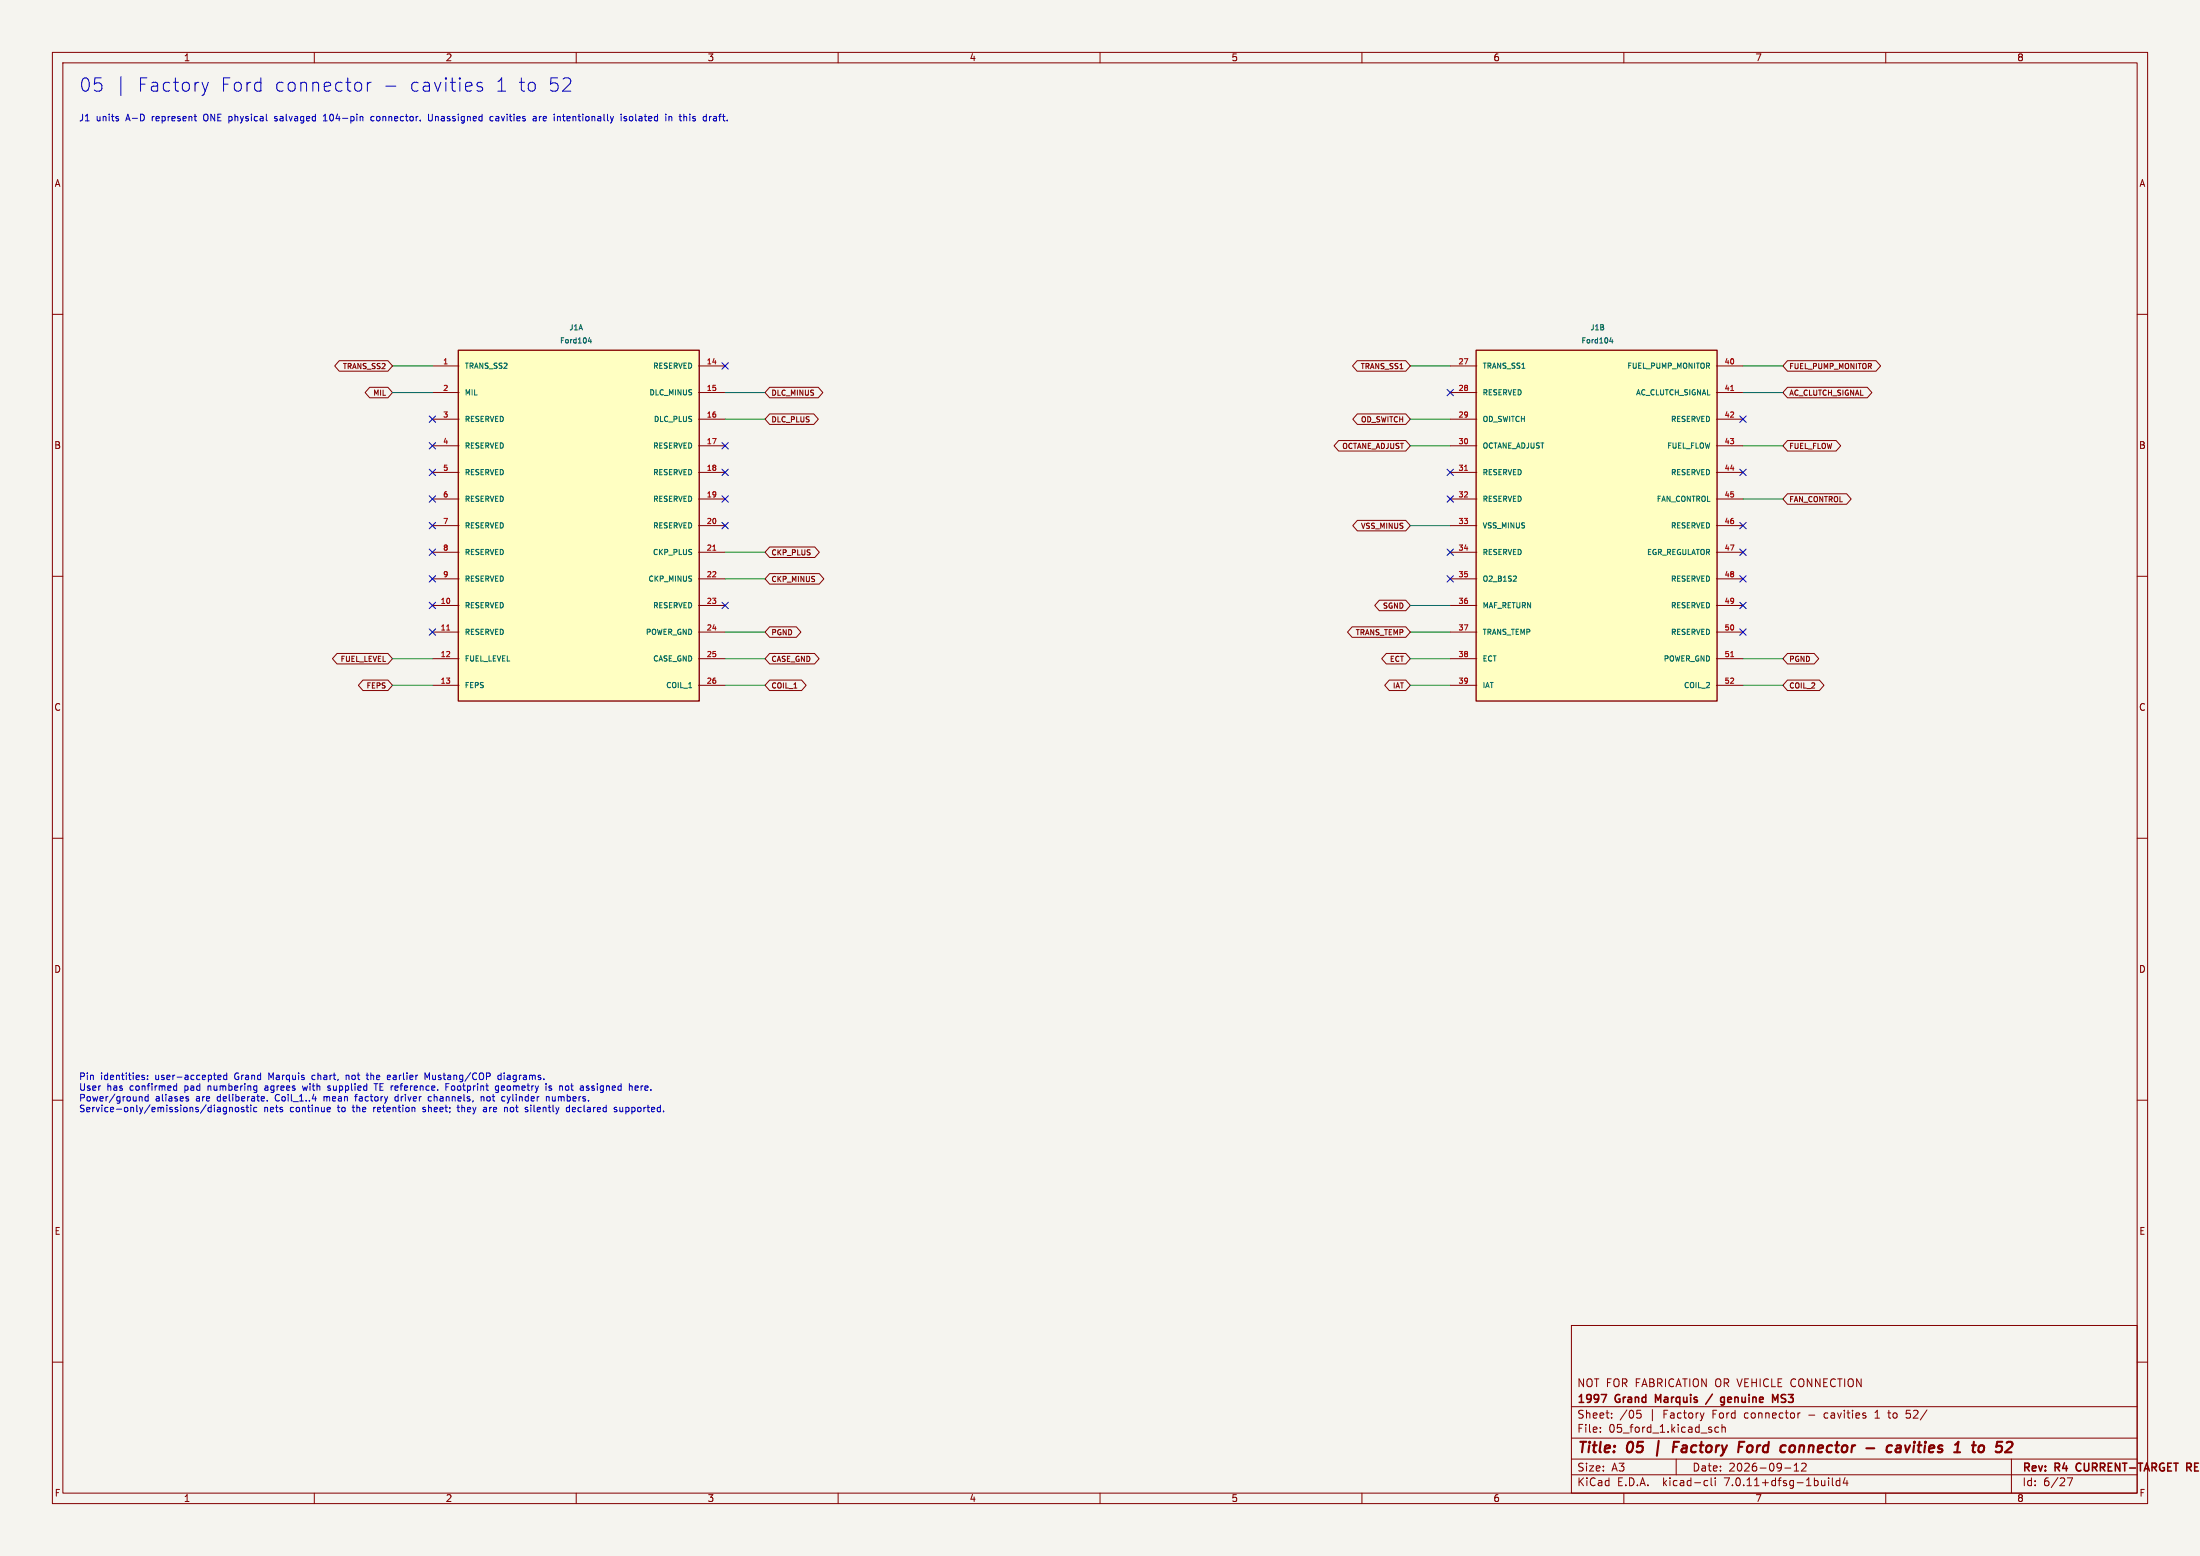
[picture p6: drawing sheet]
(kicad_sch (version 20230121) (generator eeschema) (paper "A3")
(title_block (title "05 | Factory Ford connector - cavities 1 to 52") (date "2026-09-12") (rev "R4 CURRENT-TARGET REVIEW") (company "1997 Grand Marquis / genuine MS3") (comment 1 "NOT FOR FABRICATION OR VEHICLE CONNECTION"))
(lib_symbols
(symbol "GM97:Ford_PCM_104" (pin_names (offset 1.016)) (in_bom yes) (on_board yes)
(property "Reference" "J" (at 0 40 0) (effects (font (size 1.27 1.27))))
(property "Value" "Ford_PCM_104" (at 0 37 0) (effects (font (size 1.27 1.27))))
(symbol "Ford_PCM_104_1_0" (rectangle (start -23 33.480000000000004) (end 23 -33.480000000000004) (stroke (width 0.254) (type default)) (fill (type background))))
(symbol "Ford_PCM_104_1_1" (pin passive line (at -27.94 30.48 0) (length 5.08) (name "TRANS_SS2" (effects (font (size 1.0 1.0)))) (number "1" (effects (font (size 1.0 1.0)))))
(pin passive line (at -27.94 25.4 0) (length 5.08) (name "MIL" (effects (font (size 1.0 1.0)))) (number "2" (effects (font (size 1.0 1.0)))))
(pin passive line (at -27.94 20.32 0) (length 5.08) (name "RESERVED" (effects (font (size 1.0 1.0)))) (number "3" (effects (font (size 1.0 1.0)))))
(pin passive line (at -27.94 15.24 0) (length 5.08) (name "RESERVED" (effects (font (size 1.0 1.0)))) (number "4" (effects (font (size 1.0 1.0)))))
(pin passive line (at -27.94 10.16 0) (length 5.08) (name "RESERVED" (effects (font (size 1.0 1.0)))) (number "5" (effects (font (size 1.0 1.0)))))
(pin passive line (at -27.94 5.08 0) (length 5.08) (name "RESERVED" (effects (font (size 1.0 1.0)))) (number "6" (effects (font (size 1.0 1.0)))))
(pin passive line (at -27.94 0 0) (length 5.08) (name "RESERVED" (effects (font (size 1.0 1.0)))) (number "7" (effects (font (size 1.0 1.0)))))
(pin passive line (at -27.94 -5.08 0) (length 5.08) (name "RESERVED" (effects (font (size 1.0 1.0)))) (number "8" (effects (font (size 1.0 1.0)))))
(pin passive line (at -27.94 -10.16 0) (length 5.08) (name "RESERVED" (effects (font (size 1.0 1.0)))) (number "9" (effects (font (size 1.0 1.0)))))
(pin passive line (at -27.94 -15.24 0) (length 5.08) (name "RESERVED" (effects (font (size 1.0 1.0)))) (number "10" (effects (font (size 1.0 1.0)))))
(pin passive line (at -27.94 -20.32 0) (length 5.08) (name "RESERVED" (effects (font (size 1.0 1.0)))) (number "11" (effects (font (size 1.0 1.0)))))
(pin passive line (at -27.94 -25.4 0) (length 5.08) (name "FUEL_LEVEL" (effects (font (size 1.0 1.0)))) (number "12" (effects (font (size 1.0 1.0)))))
(pin passive line (at -27.94 -30.48 0) (length 5.08) (name "FEPS" (effects (font (size 1.0 1.0)))) (number "13" (effects (font (size 1.0 1.0)))))
(pin passive line (at 27.94 30.48 180) (length 5.08) (name "RESERVED" (effects (font (size 1.0 1.0)))) (number "14" (effects (font (size 1.0 1.0)))))
(pin passive line (at 27.94 25.4 180) (length 5.08) (name "DLC_MINUS" (effects (font (size 1.0 1.0)))) (number "15" (effects (font (size 1.0 1.0)))))
(pin passive line (at 27.94 20.32 180) (length 5.08) (name "DLC_PLUS" (effects (font (size 1.0 1.0)))) (number "16" (effects (font (size 1.0 1.0)))))
(pin passive line (at 27.94 15.24 180) (length 5.08) (name "RESERVED" (effects (font (size 1.0 1.0)))) (number "17" (effects (font (size 1.0 1.0)))))
(pin passive line (at 27.94 10.16 180) (length 5.08) (name "RESERVED" (effects (font (size 1.0 1.0)))) (number "18" (effects (font (size 1.0 1.0)))))
(pin passive line (at 27.94 5.08 180) (length 5.08) (name "RESERVED" (effects (font (size 1.0 1.0)))) (number "19" (effects (font (size 1.0 1.0)))))
(pin passive line (at 27.94 0 180) (length 5.08) (name "RESERVED" (effects (font (size 1.0 1.0)))) (number "20" (effects (font (size 1.0 1.0)))))
(pin passive line (at 27.94 -5.08 180) (length 5.08) (name "CKP_PLUS" (effects (font (size 1.0 1.0)))) (number "21" (effects (font (size 1.0 1.0)))))
(pin passive line (at 27.94 -10.16 180) (length 5.08) (name "CKP_MINUS" (effects (font (size 1.0 1.0)))) (number "22" (effects (font (size 1.0 1.0)))))
(pin passive line (at 27.94 -15.24 180) (length 5.08) (name "RESERVED" (effects (font (size 1.0 1.0)))) (number "23" (effects (font (size 1.0 1.0)))))
(pin passive line (at 27.94 -20.32 180) (length 5.08) (name "POWER_GND" (effects (font (size 1.0 1.0)))) (number "24" (effects (font (size 1.0 1.0)))))
(pin passive line (at 27.94 -25.4 180) (length 5.08) (name "CASE_GND" (effects (font (size 1.0 1.0)))) (number "25" (effects (font (size 1.0 1.0)))))
(pin passive line (at 27.94 -30.48 180) (length 5.08) (name "COIL_1" (effects (font (size 1.0 1.0)))) (number "26" (effects (font (size 1.0 1.0))))))
(symbol "Ford_PCM_104_2_0" (rectangle (start -23 33.480000000000004) (end 23 -33.480000000000004) (stroke (width 0.254) (type default)) (fill (type background))))
(symbol "Ford_PCM_104_2_1" (pin passive line (at -27.94 30.48 0) (length 5.08) (name "TRANS_SS1" (effects (font (size 1.0 1.0)))) (number "27" (effects (font (size 1.0 1.0)))))
(pin passive line (at -27.94 25.4 0) (length 5.08) (name "RESERVED" (effects (font (size 1.0 1.0)))) (number "28" (effects (font (size 1.0 1.0)))))
(pin passive line (at -27.94 20.32 0) (length 5.08) (name "OD_SWITCH" (effects (font (size 1.0 1.0)))) (number "29" (effects (font (size 1.0 1.0)))))
(pin passive line (at -27.94 15.24 0) (length 5.08) (name "OCTANE_ADJUST" (effects (font (size 1.0 1.0)))) (number "30" (effects (font (size 1.0 1.0)))))
(pin passive line (at -27.94 10.16 0) (length 5.08) (name "RESERVED" (effects (font (size 1.0 1.0)))) (number "31" (effects (font (size 1.0 1.0)))))
(pin passive line (at -27.94 5.08 0) (length 5.08) (name "RESERVED" (effects (font (size 1.0 1.0)))) (number "32" (effects (font (size 1.0 1.0)))))
(pin passive line (at -27.94 0 0) (length 5.08) (name "VSS_MINUS" (effects (font (size 1.0 1.0)))) (number "33" (effects (font (size 1.0 1.0)))))
(pin passive line (at -27.94 -5.08 0) (length 5.08) (name "RESERVED" (effects (font (size 1.0 1.0)))) (number "34" (effects (font (size 1.0 1.0)))))
(pin passive line (at -27.94 -10.16 0) (length 5.08) (name "O2_B1S2" (effects (font (size 1.0 1.0)))) (number "35" (effects (font (size 1.0 1.0)))))
(pin passive line (at -27.94 -15.24 0) (length 5.08) (name "MAF_RETURN" (effects (font (size 1.0 1.0)))) (number "36" (effects (font (size 1.0 1.0)))))
(pin passive line (at -27.94 -20.32 0) (length 5.08) (name "TRANS_TEMP" (effects (font (size 1.0 1.0)))) (number "37" (effects (font (size 1.0 1.0)))))
(pin passive line (at -27.94 -25.4 0) (length 5.08) (name "ECT" (effects (font (size 1.0 1.0)))) (number "38" (effects (font (size 1.0 1.0)))))
(pin passive line (at -27.94 -30.48 0) (length 5.08) (name "IAT" (effects (font (size 1.0 1.0)))) (number "39" (effects (font (size 1.0 1.0)))))
(pin passive line (at 27.94 30.48 180) (length 5.08) (name "FUEL_PUMP_MONITOR" (effects (font (size 1.0 1.0)))) (number "40" (effects (font (size 1.0 1.0)))))
(pin passive line (at 27.94 25.4 180) (length 5.08) (name "AC_CLUTCH_SIGNAL" (effects (font (size 1.0 1.0)))) (number "41" (effects (font (size 1.0 1.0)))))
(pin passive line (at 27.94 20.32 180) (length 5.08) (name "RESERVED" (effects (font (size 1.0 1.0)))) (number "42" (effects (font (size 1.0 1.0)))))
(pin passive line (at 27.94 15.24 180) (length 5.08) (name "FUEL_FLOW" (effects (font (size 1.0 1.0)))) (number "43" (effects (font (size 1.0 1.0)))))
(pin passive line (at 27.94 10.16 180) (length 5.08) (name "RESERVED" (effects (font (size 1.0 1.0)))) (number "44" (effects (font (size 1.0 1.0)))))
(pin passive line (at 27.94 5.08 180) (length 5.08) (name "FAN_CONTROL" (effects (font (size 1.0 1.0)))) (number "45" (effects (font (size 1.0 1.0)))))
(pin passive line (at 27.94 0 180) (length 5.08) (name "RESERVED" (effects (font (size 1.0 1.0)))) (number "46" (effects (font (size 1.0 1.0)))))
(pin passive line (at 27.94 -5.08 180) (length 5.08) (name "EGR_REGULATOR" (effects (font (size 1.0 1.0)))) (number "47" (effects (font (size 1.0 1.0)))))
(pin passive line (at 27.94 -10.16 180) (length 5.08) (name "RESERVED" (effects (font (size 1.0 1.0)))) (number "48" (effects (font (size 1.0 1.0)))))
(pin passive line (at 27.94 -15.24 180) (length 5.08) (name "RESERVED" (effects (font (size 1.0 1.0)))) (number "49" (effects (font (size 1.0 1.0)))))
(pin passive line (at 27.94 -20.32 180) (length 5.08) (name "RESERVED" (effects (font (size 1.0 1.0)))) (number "50" (effects (font (size 1.0 1.0)))))
(pin passive line (at 27.94 -25.4 180) (length 5.08) (name "POWER_GND" (effects (font (size 1.0 1.0)))) (number "51" (effects (font (size 1.0 1.0)))))
(pin passive line (at 27.94 -30.48 180) (length 5.08) (name "COIL_2" (effects (font (size 1.0 1.0)))) (number "52" (effects (font (size 1.0 1.0))))))
(symbol "Ford_PCM_104_3_0" (rectangle (start -23 33.480000000000004) (end 23 -33.480000000000004) (stroke (width 0.254) (type default)) (fill (type background))))
(symbol "Ford_PCM_104_3_1" (pin passive line (at -27.94 30.48 0) (length 5.08) (name "RESERVED" (effects (font (size 1.0 1.0)))) (number "53" (effects (font (size 1.0 1.0)))))
(pin passive line (at -27.94 25.4 0) (length 5.08) (name "TRANS_TCC" (effects (font (size 1.0 1.0)))) (number "54" (effects (font (size 1.0 1.0)))))
(pin passive line (at -27.94 20.32 0) (length 5.08) (name "BATTERY_KEEPALIVE" (effects (font (size 1.0 1.0)))) (number "55" (effects (font (size 1.0 1.0)))))
(pin passive line (at -27.94 15.24 0) (length 5.08) (name "EVAP_PURGE" (effects (font (size 1.0 1.0)))) (number "56" (effects (font (size 1.0 1.0)))))
(pin passive line (at -27.94 10.16 0) (length 5.08) (name "RESERVED" (effects (font (size 1.0 1.0)))) (number "57" (effects (font (size 1.0 1.0)))))
(pin passive line (at -27.94 5.08 0) (length 5.08) (name "VSS_PLUS" (effects (font (size 1.0 1.0)))) (number "58" (effects (font (size 1.0 1.0)))))
(pin passive line (at -27.94 0 0) (length 5.08) (name "RESERVED" (effects (font (size 1.0 1.0)))) (number "59" (effects (font (size 1.0 1.0)))))
(pin passive line (at -27.94 -5.08 0) (length 5.08) (name "WB1_0_5V" (effects (font (size 1.0 1.0)))) (number "60" (effects (font (size 1.0 1.0)))))
(pin passive line (at -27.94 -10.16 0) (length 5.08) (name "O2_B2S2" (effects (font (size 1.0 1.0)))) (number "61" (effects (font (size 1.0 1.0)))))
(pin passive line (at -27.94 -15.24 0) (length 5.08) (name "TANK_PRESSURE" (effects (font (size 1.0 1.0)))) (number "62" (effects (font (size 1.0 1.0)))))
(pin passive line (at -27.94 -20.32 0) (length 5.08) (name "RESERVED" (effects (font (size 1.0 1.0)))) (number "63" (effects (font (size 1.0 1.0)))))
(pin passive line (at -27.94 -25.4 0) (length 5.08) (name "TRANS_RANGE" (effects (font (size 1.0 1.0)))) (number "64" (effects (font (size 1.0 1.0)))))
(pin passive line (at -27.94 -30.48 0) (length 5.08) (name "DPFE" (effects (font (size 1.0 1.0)))) (number "65" (effects (font (size 1.0 1.0)))))
(pin passive line (at 27.94 30.48 180) (length 5.08) (name "RESERVED" (effects (font (size 1.0 1.0)))) (number "66" (effects (font (size 1.0 1.0)))))
(pin passive line (at 27.94 25.4 180) (length 5.08) (name "EVAP_VENT" (effects (font (size 1.0 1.0)))) (number "67" (effects (font (size 1.0 1.0)))))
(pin passive line (at 27.94 20.32 180) (length 5.08) (name "RESERVED" (effects (font (size 1.0 1.0)))) (number "68" (effects (font (size 1.0 1.0)))))
(pin passive line (at 27.94 15.24 180) (length 5.08) (name "AC_WOT_CUTOUT" (effects (font (size 1.0 1.0)))) (number "69" (effects (font (size 1.0 1.0)))))
(pin passive line (at 27.94 10.16 180) (length 5.08) (name "RESERVED" (effects (font (size 1.0 1.0)))) (number "70" (effects (font (size 1.0 1.0)))))
(pin passive line (at 27.94 5.08 180) (length 5.08) (name "VPWR" (effects (font (size 1.0 1.0)))) (number "71" (effects (font (size 1.0 1.0)))))
(pin passive line (at 27.94 0 180) (length 5.08) (name "INJECTOR_7" (effects (font (size 1.0 1.0)))) (number "72" (effects (font (size 1.0 1.0)))))
(pin passive line (at 27.94 -5.08 180) (length 5.08) (name "INJECTOR_5" (effects (font (size 1.0 1.0)))) (number "73" (effects (font (size 1.0 1.0)))))
(pin passive line (at 27.94 -10.16 180) (length 5.08) (name "INJECTOR_3" (effects (font (size 1.0 1.0)))) (number "74" (effects (font (size 1.0 1.0)))))
(pin passive line (at 27.94 -15.24 180) (length 5.08) (name "INJECTOR_1" (effects (font (size 1.0 1.0)))) (number "75" (effects (font (size 1.0 1.0)))))
(pin passive line (at 27.94 -20.32 180) (length 5.08) (name "POWER_GND" (effects (font (size 1.0 1.0)))) (number "76" (effects (font (size 1.0 1.0)))))
(pin passive line (at 27.94 -25.4 180) (length 5.08) (name "POWER_GND" (effects (font (size 1.0 1.0)))) (number "77" (effects (font (size 1.0 1.0)))))
(pin passive line (at 27.94 -30.48 180) (length 5.08) (name "COIL_3" (effects (font (size 1.0 1.0)))) (number "78" (effects (font (size 1.0 1.0))))))
(symbol "Ford_PCM_104_4_0" (rectangle (start -23 33.480000000000004) (end 23 -33.480000000000004) (stroke (width 0.254) (type default)) (fill (type background))))
(symbol "Ford_PCM_104_4_1" (pin passive line (at -27.94 30.48 0) (length 5.08) (name "OD_INDICATOR" (effects (font (size 1.0 1.0)))) (number "79" (effects (font (size 1.0 1.0)))))
(pin passive line (at -27.94 25.4 0) (length 5.08) (name "FUEL_PUMP_CONTROL" (effects (font (size 1.0 1.0)))) (number "80" (effects (font (size 1.0 1.0)))))
(pin passive line (at -27.94 20.32 0) (length 5.08) (name "TRANS_EPC" (effects (font (size 1.0 1.0)))) (number "81" (effects (font (size 1.0 1.0)))))
(pin passive line (at -27.94 15.24 0) (length 5.08) (name "RESERVED" (effects (font (size 1.0 1.0)))) (number "82" (effects (font (size 1.0 1.0)))))
(pin passive line (at -27.94 10.16 0) (length 5.08) (name "IAC" (effects (font (size 1.0 1.0)))) (number "83" (effects (font (size 1.0 1.0)))))
(pin passive line (at -27.94 5.08 0) (length 5.08) (name "OSS_PLUS" (effects (font (size 1.0 1.0)))) (number "84" (effects (font (size 1.0 1.0)))))
(pin passive line (at -27.94 0 0) (length 5.08) (name "CMP" (effects (font (size 1.0 1.0)))) (number "85" (effects (font (size 1.0 1.0)))))
(pin passive line (at -27.94 -5.08 0) (length 5.08) (name "RESERVED" (effects (font (size 1.0 1.0)))) (number "86" (effects (font (size 1.0 1.0)))))
(pin passive line (at -27.94 -10.16 0) (length 5.08) (name "WB2_0_5V" (effects (font (size 1.0 1.0)))) (number "87" (effects (font (size 1.0 1.0)))))
(pin passive line (at -27.94 -15.24 0) (length 5.08) (name "MAF_SIGNAL" (effects (font (size 1.0 1.0)))) (number "88" (effects (font (size 1.0 1.0)))))
(pin passive line (at -27.94 -20.32 0) (length 5.08) (name "TPS" (effects (font (size 1.0 1.0)))) (number "89" (effects (font (size 1.0 1.0)))))
(pin passive line (at -27.94 -25.4 0) (length 5.08) (name "VREF_5V" (effects (font (size 1.0 1.0)))) (number "90" (effects (font (size 1.0 1.0)))))
(pin passive line (at -27.94 -30.48 0) (length 5.08) (name "SENSOR_RETURN" (effects (font (size 1.0 1.0)))) (number "91" (effects (font (size 1.0 1.0)))))
(pin passive line (at 27.94 30.48 180) (length 5.08) (name "BRAKE_SWITCH" (effects (font (size 1.0 1.0)))) (number "92" (effects (font (size 1.0 1.0)))))
(pin passive line (at 27.94 25.4 180) (length 5.08) (name "WB1_RELAY_LOW" (effects (font (size 1.0 1.0)))) (number "93" (effects (font (size 1.0 1.0)))))
(pin passive line (at 27.94 20.32 180) (length 5.08) (name "WB2_RELAY_LOW" (effects (font (size 1.0 1.0)))) (number "94" (effects (font (size 1.0 1.0)))))
(pin passive line (at 27.94 15.24 180) (length 5.08) (name "O2_B1S2_HEATER" (effects (font (size 1.0 1.0)))) (number "95" (effects (font (size 1.0 1.0)))))
(pin passive line (at 27.94 10.16 180) (length 5.08) (name "O2_B2S2_HEATER" (effects (font (size 1.0 1.0)))) (number "96" (effects (font (size 1.0 1.0)))))
(pin passive line (at 27.94 5.08 180) (length 5.08) (name "VPWR" (effects (font (size 1.0 1.0)))) (number "97" (effects (font (size 1.0 1.0)))))
(pin passive line (at 27.94 0 180) (length 5.08) (name "INJECTOR_8" (effects (font (size 1.0 1.0)))) (number "98" (effects (font (size 1.0 1.0)))))
(pin passive line (at 27.94 -5.08 180) (length 5.08) (name "INJECTOR_6" (effects (font (size 1.0 1.0)))) (number "99" (effects (font (size 1.0 1.0)))))
(pin passive line (at 27.94 -10.16 180) (length 5.08) (name "INJECTOR_4" (effects (font (size 1.0 1.0)))) (number "100" (effects (font (size 1.0 1.0)))))
(pin passive line (at 27.94 -15.24 180) (length 5.08) (name "INJECTOR_2" (effects (font (size 1.0 1.0)))) (number "101" (effects (font (size 1.0 1.0)))))
(pin passive line (at 27.94 -20.32 180) (length 5.08) (name "RESERVED" (effects (font (size 1.0 1.0)))) (number "102" (effects (font (size 1.0 1.0)))))
(pin passive line (at 27.94 -25.4 180) (length 5.08) (name "POWER_GND" (effects (font (size 1.0 1.0)))) (number "103" (effects (font (size 1.0 1.0)))))
(pin passive line (at 27.94 -30.48 180) (length 5.08) (name "COIL_4" (effects (font (size 1.0 1.0)))) (number "104" (effects (font (size 1.0 1.0))))))))
(text "05 | Factory Ford connector - cavities 1 to 52" (at 15 15 0) (effects (font (size 2.54 2.54)) (justify left top)))
(text "J1 units A-D represent ONE physical salvaged 104-pin connector. Unassigned cavities are intentionally isolated in this draft." (at 15 22 0) (effects (font (size 1.27 1.27)) (justify left top)))
(symbol (lib_id "GM97:Ford_PCM_104") (at 110.49 100.33 0) (unit 1) (dnp no) (in_bom yes) (on_board yes)
(property "Reference" "J1" (at 110 62.519999999999996 0) (effects (font (size 1.0 1.0))))
(property "Value" "Ford104" (at 110 65.02 0) (effects (font (size 1.0 1.0))))
(property "Footprint" "GM97_Layout:Ford104_TE770750_PLACEMENT_PROVISIONAL" (at 110 100 0) (effects (font (size 1.0 1.0)) hide))
(property "Population" "FIT - REVIEW" (at 110 100 0) (effects (font (size 1.0 1.0)) hide))
(property "Purpose" "One salvaged connector J1; pin identities retained; physical footprint pending" (at 110 100 0) (effects (font (size 1.0 1.0)) hide)))
(wire (pts (xy 82.55 69.85) (xy 74.93 69.85)) (stroke (width 0) (type default)))
(global_label "TRANS_SS2" (shape bidirectional) (at 74.93 69.85 180) (effects (font (size 1 1)) (justify right)))
(wire (pts (xy 82.55 74.93) (xy 74.93 74.93)) (stroke (width 0) (type default)))
(global_label "MIL" (shape bidirectional) (at 74.93 74.93 180) (effects (font (size 1 1)) (justify right)))
(no_connect (at 82.55 80.01))
(no_connect (at 82.55 85.09))
(no_connect (at 82.55 90.17))
(no_connect (at 82.55 95.25))
(no_connect (at 82.55 100.33))
(no_connect (at 82.55 105.41))
(no_connect (at 82.55 110.49))
(no_connect (at 82.55 115.57))
(no_connect (at 82.55 120.65))
(wire (pts (xy 82.55 125.73) (xy 74.93 125.73)) (stroke (width 0) (type default)))
(global_label "FUEL_LEVEL" (shape bidirectional) (at 74.93 125.73 180) (effects (font (size 1 1)) (justify right)))
(wire (pts (xy 82.55 130.81) (xy 74.93 130.81)) (stroke (width 0) (type default)))
(global_label "FEPS" (shape bidirectional) (at 74.93 130.81 180) (effects (font (size 1 1)) (justify right)))
(no_connect (at 138.43 69.85))
(wire (pts (xy 138.43 74.93) (xy 146.05 74.93)) (stroke (width 0) (type default)))
(global_label "DLC_MINUS" (shape bidirectional) (at 146.05 74.93 0) (effects (font (size 1 1)) (justify left)))
(wire (pts (xy 138.43 80.01) (xy 146.05 80.01)) (stroke (width 0) (type default)))
(global_label "DLC_PLUS" (shape bidirectional) (at 146.05 80.01 0) (effects (font (size 1 1)) (justify left)))
(no_connect (at 138.43 85.09))
(no_connect (at 138.43 90.17))
(no_connect (at 138.43 95.25))
(no_connect (at 138.43 100.33))
(wire (pts (xy 138.43 105.41) (xy 146.05 105.41)) (stroke (width 0) (type default)))
(global_label "CKP_PLUS" (shape bidirectional) (at 146.05 105.41 0) (effects (font (size 1 1)) (justify left)))
(wire (pts (xy 138.43 110.49) (xy 146.05 110.49)) (stroke (width 0) (type default)))
(global_label "CKP_MINUS" (shape bidirectional) (at 146.05 110.49 0) (effects (font (size 1 1)) (justify left)))
(no_connect (at 138.43 115.57))
(wire (pts (xy 138.43 120.65) (xy 146.05 120.65)) (stroke (width 0) (type default)))
(global_label "PGND" (shape bidirectional) (at 146.05 120.65 0) (effects (font (size 1 1)) (justify left)))
(wire (pts (xy 138.43 125.73) (xy 146.05 125.73)) (stroke (width 0) (type default)))
(global_label "CASE_GND" (shape bidirectional) (at 146.05 125.73 0) (effects (font (size 1 1)) (justify left)))
(wire (pts (xy 138.43 130.81) (xy 146.05 130.81)) (stroke (width 0) (type default)))
(global_label "COIL_1" (shape bidirectional) (at 146.05 130.81 0) (effects (font (size 1 1)) (justify left)))
(symbol (lib_id "GM97:Ford_PCM_104") (at 304.8 100.33 0) (unit 2) (dnp no) (in_bom yes) (on_board yes)
(property "Reference" "J1" (at 305 62.519999999999996 0) (effects (font (size 1.0 1.0))))
(property "Value" "Ford104" (at 305 65.02 0) (effects (font (size 1.0 1.0))))
(property "Footprint" "GM97_Layout:Ford104_TE770750_PLACEMENT_PROVISIONAL" (at 305 100 0) (effects (font (size 1.0 1.0)) hide))
(property "Population" "FIT - REVIEW" (at 305 100 0) (effects (font (size 1.0 1.0)) hide))
(property "Purpose" "One salvaged connector J1; pin identities retained; physical footprint pending" (at 305 100 0) (effects (font (size 1.0 1.0)) hide)))
(wire (pts (xy 276.86 69.85) (xy 269.24 69.85)) (stroke (width 0) (type default)))
(global_label "TRANS_SS1" (shape bidirectional) (at 269.24 69.85 180) (effects (font (size 1 1)) (justify right)))
(no_connect (at 276.86 74.93))
(wire (pts (xy 276.86 80.01) (xy 269.24 80.01)) (stroke (width 0) (type default)))
(global_label "OD_SWITCH" (shape bidirectional) (at 269.24 80.01 180) (effects (font (size 1 1)) (justify right)))
(wire (pts (xy 276.86 85.09) (xy 269.24 85.09)) (stroke (width 0) (type default)))
(global_label "OCTANE_ADJUST" (shape bidirectional) (at 269.24 85.09 180) (effects (font (size 1 1)) (justify right)))
(no_connect (at 276.86 90.17))
(no_connect (at 276.86 95.25))
(wire (pts (xy 276.86 100.33) (xy 269.24 100.33)) (stroke (width 0) (type default)))
(global_label "VSS_MINUS" (shape bidirectional) (at 269.24 100.33 180) (effects (font (size 1 1)) (justify right)))
(no_connect (at 276.86 105.41))
(no_connect (at 276.86 110.49))
(wire (pts (xy 276.86 115.57) (xy 269.24 115.57)) (stroke (width 0) (type default)))
(global_label "SGND" (shape bidirectional) (at 269.24 115.57 180) (effects (font (size 1 1)) (justify right)))
(wire (pts (xy 276.86 120.65) (xy 269.24 120.65)) (stroke (width 0) (type default)))
(global_label "TRANS_TEMP" (shape bidirectional) (at 269.24 120.65 180) (effects (font (size 1 1)) (justify right)))
(wire (pts (xy 276.86 125.73) (xy 269.24 125.73)) (stroke (width 0) (type default)))
(global_label "ECT" (shape bidirectional) (at 269.24 125.73 180) (effects (font (size 1 1)) (justify right)))
(wire (pts (xy 276.86 130.81) (xy 269.24 130.81)) (stroke (width 0) (type default)))
(global_label "IAT" (shape bidirectional) (at 269.24 130.81 180) (effects (font (size 1 1)) (justify right)))
(wire (pts (xy 332.74 69.85) (xy 340.36 69.85)) (stroke (width 0) (type default)))
(global_label "FUEL_PUMP_MONITOR" (shape bidirectional) (at 340.36 69.85 0) (effects (font (size 1 1)) (justify left)))
(wire (pts (xy 332.74 74.93) (xy 340.36 74.93)) (stroke (width 0) (type default)))
(global_label "AC_CLUTCH_SIGNAL" (shape bidirectional) (at 340.36 74.93 0) (effects (font (size 1 1)) (justify left)))
(no_connect (at 332.74 80.01))
(wire (pts (xy 332.74 85.09) (xy 340.36 85.09)) (stroke (width 0) (type default)))
(global_label "FUEL_FLOW" (shape bidirectional) (at 340.36 85.09 0) (effects (font (size 1 1)) (justify left)))
(no_connect (at 332.74 90.17))
(wire (pts (xy 332.74 95.25) (xy 340.36 95.25)) (stroke (width 0) (type default)))
(global_label "FAN_CONTROL" (shape bidirectional) (at 340.36 95.25 0) (effects (font (size 1 1)) (justify left)))
(no_connect (at 332.74 100.33))
(no_connect (at 332.74 105.41))
(no_connect (at 332.74 110.49))
(no_connect (at 332.74 115.57))
(no_connect (at 332.74 120.65))
(wire (pts (xy 332.74 125.73) (xy 340.36 125.73)) (stroke (width 0) (type default)))
(global_label "PGND" (shape bidirectional) (at 340.36 125.73 0) (effects (font (size 1 1)) (justify left)))
(wire (pts (xy 332.74 130.81) (xy 340.36 130.81)) (stroke (width 0) (type default)))
(global_label "COIL_2" (shape bidirectional) (at 340.36 130.81 0) (effects (font (size 1 1)) (justify left)))
(text "Pin identities: user-accepted Grand Marquis chart, not the earlier Mustang/COP diagrams.\nUser has confirmed pad numbering agrees with supplied TE reference. Footprint geometry is not assigned here.\nPower/ground aliases are deliberate. Coil_1..4 mean factory driver channels, not cylinder numbers.\nService-only/emissions/diagnostic nets continue to the retention sheet; they are not silently declared supported." (at 15 205 0) (effects (font (size 1.27 1.27)) (justify left top))))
